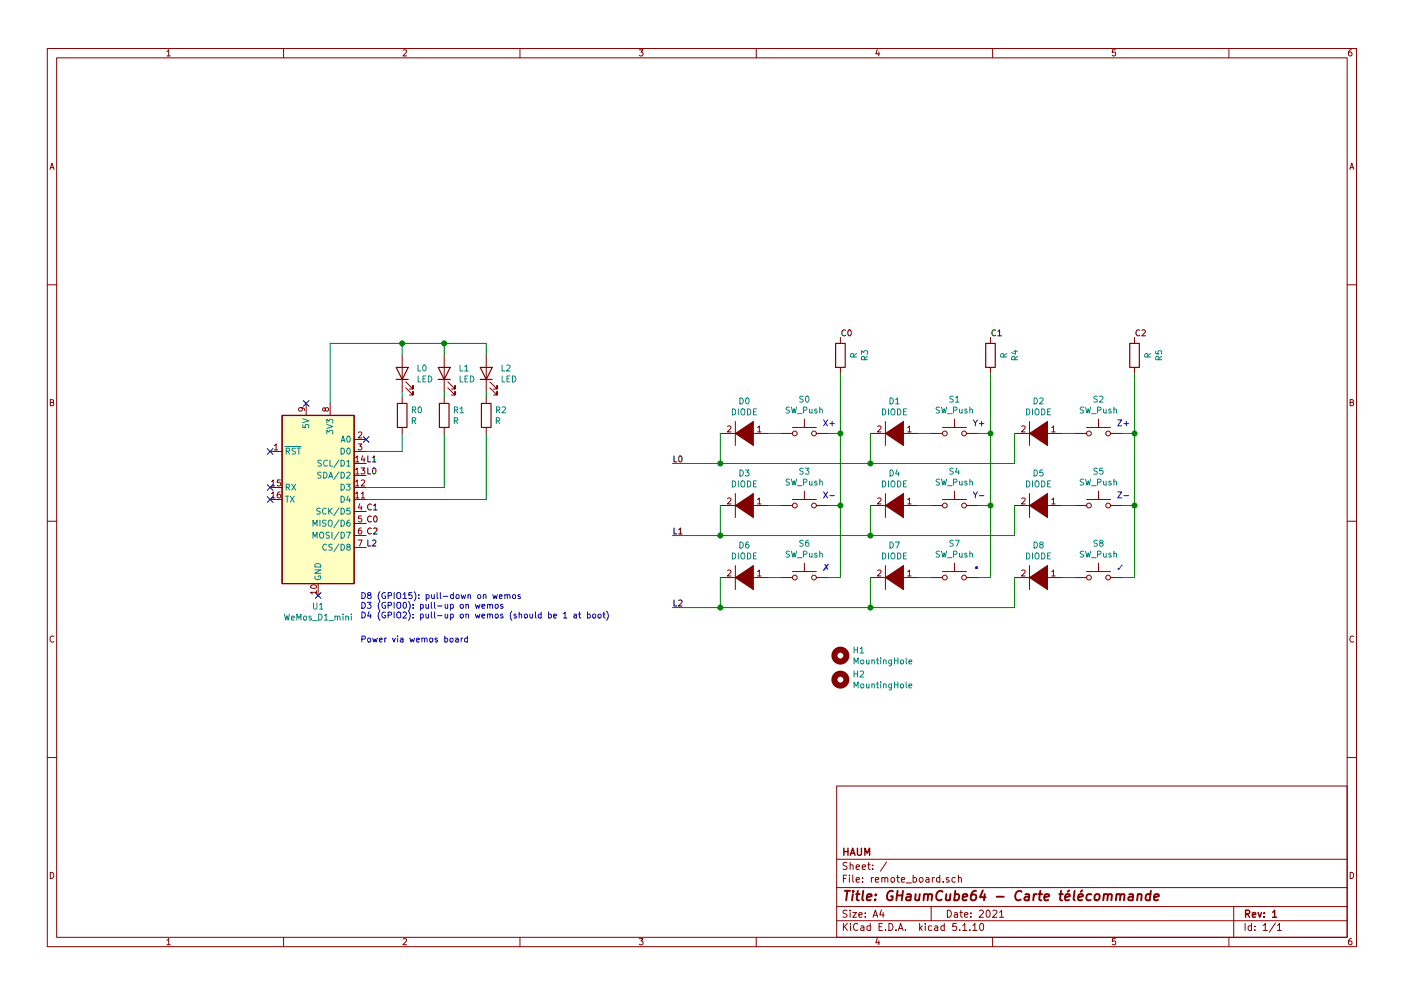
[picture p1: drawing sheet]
EESchema Schematic File Version 4
EELAYER 30 0
EELAYER END
$Descr A4 11693 8268
encoding utf-8
Sheet 1 1
Title "GHaumCube64 - Carte télécommande"
Date "2021"
Rev "1"
Comp "HAUM"
Comment1 ""
Comment2 ""
Comment3 ""
Comment4 ""
$EndDescr
$Comp
L MCU_Module:WeMos_D1_mini U1
U 1 1
P 2650 4150
F 0 "U1" H 2650 3261 50  0000 C CNN
F 1 "WeMos_D1_mini" H 2650 3170 50  0000 C CNN
F 2 "Module:WEMOS_D1_mini_light" H 2650 3000 50  0001 C CNN
F 3 "https://wiki.wemos.cc/products:d1:d1_mini#documentation" H 800 3000 50  0001 C CNN
	1    2650 4150
	1    0    0    -1  
$EndComp
Text Notes 3000 5150 0    50   ~ 0
D8 (GPIO15): pull-down on wemos\nD3 (GPIO0): pull-up on wemos\nD4 (GPIO2): pull-up on wemos (should be 1 at boot)\n
$Comp
L Device:LED L1
U 1 1
P 3700 3100
F 0 "L1" V 3739 2982 50  0000 R CNN
F 1 "LED" V 3648 2982 50  0000 R CNN
F 2 "LED_THT:LED_D3.0mm" H 3700 3100 50  0001 C CNN
F 3 "~" H 3700 3100 50  0001 C CNN
	1    3700 3100
	0    -1   -1   0   
$EndComp
$Comp
L Device:LED L2
U 1 1
P 4050 3100
F 0 "L2" V 4089 2982 50  0000 R CNN
F 1 "LED" V 3998 2982 50  0000 R CNN
F 2 "LED_THT:LED_D3.0mm" H 4050 3100 50  0001 C CNN
F 3 "~" H 4050 3100 50  0001 C CNN
	1    4050 3100
	0    -1   -1   0   
$EndComp
$Comp
L Device:R R1
U 1 1
P 3700 3450
F 0 "R1" H 3770 3496 50  0000 L CNN
F 1 "R" H 3770 3405 50  0000 L CNN
F 2 "Resistor_THT:R_Axial_DIN0207_L6.3mm_D2.5mm_P15.24mm_Horizontal" V 3630 3450 50  0001 C CNN
F 3 "~" H 3700 3450 50  0001 C CNN
	1    3700 3450
	1    0    0    -1  
$EndComp
$Comp
L Device:R R2
U 1 1
P 4050 3450
F 0 "R2" H 4120 3496 50  0000 L CNN
F 1 "R" H 4120 3405 50  0000 L CNN
F 2 "Resistor_THT:R_Axial_DIN0207_L6.3mm_D2.5mm_P15.24mm_Horizontal" V 3980 3450 50  0001 C CNN
F 3 "~" H 4050 3450 50  0001 C CNN
	1    4050 3450
	1    0    0    -1  
$EndComp
Wire Wire Line
	3700 3250 3700 3300
Wire Wire Line
	4050 3250 4050 3300
Wire Wire Line
	4050 2850 4050 2950
Wire Wire Line
	3700 2950 3700 2850
Wire Wire Line
	3700 2850 4050 2850
$Comp
L Switch:SW_Push S1
U 1 1
P 7950 3600
F 0 "S1" H 7950 3885 50  0000 C CNN
F 1 "SW_Push" H 7950 3794 50  0000 C CNN
F 2 "custom_footprints:SW_PUSH_5mm_2pins" H 7950 3800 50  0001 C CNN
F 3 "~" H 7950 3800 50  0001 C CNN
	1    7950 3600
	1    0    0    -1  
$EndComp
$Comp
L pspice:DIODE D1
U 1 1
P 7450 3600
F 0 "D1" H 7450 3335 50  0000 C CNN
F 1 "DIODE" H 7450 3426 50  0000 C CNN
F 2 "Diode_THT:D_DO-35_SOD27_P10.16mm_Horizontal" H 7450 3600 50  0001 C CNN
F 3 "~" H 7450 3600 50  0001 C CNN
	1    7450 3600
	-1   0    0    1   
$EndComp
$Comp
L Switch:SW_Push S2
U 1 1
P 9150 3600
F 0 "S2" H 9150 3885 50  0000 C CNN
F 1 "SW_Push" H 9150 3794 50  0000 C CNN
F 2 "custom_footprints:SW_PUSH_5mm_2pins" H 9150 3800 50  0001 C CNN
F 3 "~" H 9150 3800 50  0001 C CNN
	1    9150 3600
	1    0    0    -1  
$EndComp
$Comp
L pspice:DIODE D2
U 1 1
P 8650 3600
F 0 "D2" H 8650 3335 50  0000 C CNN
F 1 "DIODE" H 8650 3426 50  0000 C CNN
F 2 "Diode_THT:D_DO-35_SOD27_P10.16mm_Horizontal" H 8650 3600 50  0001 C CNN
F 3 "~" H 8650 3600 50  0001 C CNN
	1    8650 3600
	-1   0    0    1   
$EndComp
$Comp
L Switch:SW_Push S0
U 1 1
P 6700 3600
F 0 "S0" H 6700 3885 50  0000 C CNN
F 1 "SW_Push" H 6700 3794 50  0000 C CNN
F 2 "custom_footprints:SW_PUSH_5mm_2pins" H 6700 3800 50  0001 C CNN
F 3 "~" H 6700 3800 50  0001 C CNN
	1    6700 3600
	1    0    0    -1  
$EndComp
$Comp
L pspice:DIODE D0
U 1 1
P 6200 3600
F 0 "D0" H 6200 3335 50  0000 C CNN
F 1 "DIODE" H 6200 3426 50  0000 C CNN
F 2 "Diode_THT:D_DO-35_SOD27_P10.16mm_Horizontal" H 6200 3600 50  0001 C CNN
F 3 "~" H 6200 3600 50  0001 C CNN
	1    6200 3600
	-1   0    0    1   
$EndComp
Wire Wire Line
	6000 3600 6000 3850
Wire Wire Line
	6000 3850 5600 3850
Wire Wire Line
	6400 3600 6500 3600
Wire Wire Line
	7250 3600 7250 3850
Wire Wire Line
	7250 3850 6000 3850
Connection ~ 6000 3850
Wire Wire Line
	8450 3600 8450 3850
Wire Wire Line
	8450 3850 7250 3850
Connection ~ 7250 3850
Wire Wire Line
	7650 3600 7750 3600
Wire Wire Line
	8850 3600 8950 3600
$Comp
L Switch:SW_Push S4
U 1 1
P 7950 4200
F 0 "S4" H 7950 4485 50  0000 C CNN
F 1 "SW_Push" H 7950 4394 50  0000 C CNN
F 2 "custom_footprints:SW_PUSH_5mm_2pins" H 7950 4400 50  0001 C CNN
F 3 "~" H 7950 4400 50  0001 C CNN
	1    7950 4200
	1    0    0    -1  
$EndComp
$Comp
L pspice:DIODE D4
U 1 1
P 7450 4200
F 0 "D4" H 7450 3935 50  0000 C CNN
F 1 "DIODE" H 7450 4026 50  0000 C CNN
F 2 "Diode_THT:D_DO-35_SOD27_P10.16mm_Horizontal" H 7450 4200 50  0001 C CNN
F 3 "~" H 7450 4200 50  0001 C CNN
	1    7450 4200
	-1   0    0    1   
$EndComp
$Comp
L Switch:SW_Push S5
U 1 1
P 9150 4200
F 0 "S5" H 9150 4485 50  0000 C CNN
F 1 "SW_Push" H 9150 4394 50  0000 C CNN
F 2 "custom_footprints:SW_PUSH_5mm_2pins" H 9150 4400 50  0001 C CNN
F 3 "~" H 9150 4400 50  0001 C CNN
	1    9150 4200
	1    0    0    -1  
$EndComp
$Comp
L pspice:DIODE D5
U 1 1
P 8650 4200
F 0 "D5" H 8650 3935 50  0000 C CNN
F 1 "DIODE" H 8650 4026 50  0000 C CNN
F 2 "Diode_THT:D_DO-35_SOD27_P10.16mm_Horizontal" H 8650 4200 50  0001 C CNN
F 3 "~" H 8650 4200 50  0001 C CNN
	1    8650 4200
	-1   0    0    1   
$EndComp
$Comp
L Switch:SW_Push S3
U 1 1
P 6700 4200
F 0 "S3" H 6700 4485 50  0000 C CNN
F 1 "SW_Push" H 6700 4394 50  0000 C CNN
F 2 "custom_footprints:SW_PUSH_5mm_2pins" H 6700 4400 50  0001 C CNN
F 3 "~" H 6700 4400 50  0001 C CNN
	1    6700 4200
	1    0    0    -1  
$EndComp
$Comp
L pspice:DIODE D3
U 1 1
P 6200 4200
F 0 "D3" H 6200 3935 50  0000 C CNN
F 1 "DIODE" H 6200 4026 50  0000 C CNN
F 2 "Diode_THT:D_DO-35_SOD27_P10.16mm_Horizontal" H 6200 4200 50  0001 C CNN
F 3 "~" H 6200 4200 50  0001 C CNN
	1    6200 4200
	-1   0    0    1   
$EndComp
Wire Wire Line
	6000 4200 6000 4450
Wire Wire Line
	6000 4450 5600 4450
Wire Wire Line
	6400 4200 6500 4200
Wire Wire Line
	7250 4200 7250 4450
Wire Wire Line
	7250 4450 6000 4450
Connection ~ 6000 4450
Wire Wire Line
	8450 4200 8450 4450
Wire Wire Line
	8450 4450 7250 4450
Connection ~ 7250 4450
Wire Wire Line
	7650 4200 7750 4200
Wire Wire Line
	8850 4200 8950 4200
$Comp
L Switch:SW_Push S7
U 1 1
P 7950 4800
F 0 "S7" H 7950 5085 50  0000 C CNN
F 1 "SW_Push" H 7950 4994 50  0000 C CNN
F 2 "custom_footprints:SW_PUSH_5mm_2pins" H 7950 5000 50  0001 C CNN
F 3 "~" H 7950 5000 50  0001 C CNN
	1    7950 4800
	1    0    0    -1  
$EndComp
$Comp
L pspice:DIODE D7
U 1 1
P 7450 4800
F 0 "D7" H 7450 4535 50  0000 C CNN
F 1 "DIODE" H 7450 4626 50  0000 C CNN
F 2 "Diode_THT:D_DO-35_SOD27_P10.16mm_Horizontal" H 7450 4800 50  0001 C CNN
F 3 "~" H 7450 4800 50  0001 C CNN
	1    7450 4800
	-1   0    0    1   
$EndComp
$Comp
L Switch:SW_Push S8
U 1 1
P 9150 4800
F 0 "S8" H 9150 5085 50  0000 C CNN
F 1 "SW_Push" H 9150 4994 50  0000 C CNN
F 2 "custom_footprints:SW_PUSH_5mm_2pins" H 9150 5000 50  0001 C CNN
F 3 "~" H 9150 5000 50  0001 C CNN
	1    9150 4800
	1    0    0    -1  
$EndComp
$Comp
L pspice:DIODE D8
U 1 1
P 8650 4800
F 0 "D8" H 8650 4535 50  0000 C CNN
F 1 "DIODE" H 8650 4626 50  0000 C CNN
F 2 "Diode_THT:D_DO-35_SOD27_P10.16mm_Horizontal" H 8650 4800 50  0001 C CNN
F 3 "~" H 8650 4800 50  0001 C CNN
	1    8650 4800
	-1   0    0    1   
$EndComp
$Comp
L Switch:SW_Push S6
U 1 1
P 6700 4800
F 0 "S6" H 6700 5085 50  0000 C CNN
F 1 "SW_Push" H 6700 4994 50  0000 C CNN
F 2 "custom_footprints:SW_PUSH_5mm_2pins" H 6700 5000 50  0001 C CNN
F 3 "~" H 6700 5000 50  0001 C CNN
	1    6700 4800
	1    0    0    -1  
$EndComp
$Comp
L pspice:DIODE D6
U 1 1
P 6200 4800
F 0 "D6" H 6200 4535 50  0000 C CNN
F 1 "DIODE" H 6200 4626 50  0000 C CNN
F 2 "Diode_THT:D_DO-35_SOD27_P10.16mm_Horizontal" H 6200 4800 50  0001 C CNN
F 3 "~" H 6200 4800 50  0001 C CNN
	1    6200 4800
	-1   0    0    1   
$EndComp
Wire Wire Line
	6000 4800 6000 5050
Wire Wire Line
	6000 5050 5600 5050
Wire Wire Line
	6400 4800 6500 4800
Wire Wire Line
	7250 4800 7250 5050
Wire Wire Line
	7250 5050 6000 5050
Connection ~ 6000 5050
Wire Wire Line
	8450 4800 8450 5050
Wire Wire Line
	8450 5050 7250 5050
Connection ~ 7250 5050
Wire Wire Line
	7650 4800 7750 4800
Wire Wire Line
	8850 4800 8950 4800
Text Label 5600 3850 0    50   ~ 0
L0
Text Label 5600 4450 0    50   ~ 0
L1
Text Label 5600 5050 0    50   ~ 0
L2
Wire Wire Line
	6900 4800 7000 4800
Wire Wire Line
	7000 4800 7000 4200
Wire Wire Line
	6900 3600 7000 3600
Connection ~ 7000 3600
Wire Wire Line
	7000 3600 7000 3100
Wire Wire Line
	6900 4200 7000 4200
Connection ~ 7000 4200
Wire Wire Line
	7000 4200 7000 3600
Wire Wire Line
	8150 4800 8250 4800
Wire Wire Line
	8250 4800 8250 4200
Wire Wire Line
	9350 4800 9450 4800
Wire Wire Line
	9450 4800 9450 4200
Wire Wire Line
	9350 3600 9450 3600
Connection ~ 9450 3600
Wire Wire Line
	9450 3600 9450 3100
Wire Wire Line
	9350 4200 9450 4200
Connection ~ 9450 4200
Wire Wire Line
	9450 4200 9450 3600
Wire Wire Line
	8150 4200 8250 4200
Connection ~ 8250 4200
Wire Wire Line
	8250 4200 8250 3600
Wire Wire Line
	8150 3600 8250 3600
Connection ~ 8250 3600
Wire Wire Line
	8250 3600 8250 3100
Text Notes 6850 3550 0    50   ~ 0
X+
Text Notes 6850 4150 0    50   ~ 0
X-
Text Notes 8100 4150 0    50   ~ 0
Y-
Text Notes 8100 3550 0    50   ~ 0
Y+
Text Notes 9300 4150 0    50   ~ 0
Z-
Text Notes 9300 3550 0    50   ~ 0
Z+
Text Label 7000 2800 0    50   ~ 0
C0
Text Label 8250 2800 0    50   ~ 0
C1
Text Label 9450 2800 0    50   ~ 0
C2
Text Notes 6850 4750 0    50   ~ 0
✗
Text Notes 9300 4750 0    50   ~ 0
✓
Text Notes 8100 4750 0    50   ~ 0
•
Text Label 3050 4350 0    50   ~ 0
C0
Text Label 3050 3950 0    50   ~ 0
L0
Text Label 3050 3850 0    50   ~ 0
L1
Text Label 3050 4550 0    50   ~ 0
L2
$Comp
L Device:LED L0
U 1 1
P 3350 3100
F 0 "L0" V 3389 2982 50  0000 R CNN
F 1 "LED" V 3298 2982 50  0000 R CNN
F 2 "LED_THT:LED_D3.0mm" H 3350 3100 50  0001 C CNN
F 3 "~" H 3350 3100 50  0001 C CNN
	1    3350 3100
	0    -1   -1   0   
$EndComp
$Comp
L Device:R R0
U 1 1
P 3350 3450
F 0 "R0" H 3420 3496 50  0000 L CNN
F 1 "R" H 3420 3405 50  0000 L CNN
F 2 "Resistor_THT:R_Axial_DIN0207_L6.3mm_D2.5mm_P15.24mm_Horizontal" V 3280 3450 50  0001 C CNN
F 3 "~" H 3350 3450 50  0001 C CNN
	1    3350 3450
	1    0    0    -1  
$EndComp
Wire Wire Line
	3350 3250 3350 3300
Wire Wire Line
	3350 3750 3350 3600
Wire Wire Line
	3050 3750 3350 3750
Wire Wire Line
	2750 2850 3350 2850
Wire Wire Line
	2750 2850 2750 3350
Connection ~ 3700 2850
Wire Wire Line
	3350 2950 3350 2850
Connection ~ 3350 2850
Wire Wire Line
	3350 2850 3700 2850
NoConn ~ 3050 3650
NoConn ~ 2250 3750
NoConn ~ 2250 4050
NoConn ~ 2250 4150
NoConn ~ 2550 3350
NoConn ~ 2650 4950
Wire Wire Line
	3700 3600 3700 4050
$Comp
L Device:R R3
U 1 1
P 7000 2950
F 0 "R3" V 6793 2950 50  0000 C CNN
F 1 "R" V 6884 2950 50  0000 C CNN
F 2 "Resistor_THT:R_Axial_DIN0207_L6.3mm_D2.5mm_P15.24mm_Horizontal" V 6930 2950 50  0001 C CNN
F 3 "~" H 7000 2950 50  0001 C CNN
	1    7000 2950
	-1   0    0    1   
$EndComp
$Comp
L Device:R R4
U 1 1
P 8250 2950
F 0 "R4" V 8043 2950 50  0000 C CNN
F 1 "R" V 8134 2950 50  0000 C CNN
F 2 "Resistor_THT:R_Axial_DIN0207_L6.3mm_D2.5mm_P15.24mm_Horizontal" V 8180 2950 50  0001 C CNN
F 3 "~" H 8250 2950 50  0001 C CNN
	1    8250 2950
	-1   0    0    1   
$EndComp
$Comp
L Device:R R5
U 1 1
P 9450 2950
F 0 "R5" V 9243 2950 50  0000 C CNN
F 1 "R" V 9334 2950 50  0000 C CNN
F 2 "Resistor_THT:R_Axial_DIN0207_L6.3mm_D2.5mm_P15.24mm_Horizontal" V 9380 2950 50  0001 C CNN
F 3 "~" H 9450 2950 50  0001 C CNN
	1    9450 2950
	-1   0    0    1   
$EndComp
Text Label 3050 4450 0    50   ~ 0
C2
Text Label 3050 4250 0    50   ~ 0
C1
$Comp
L Mechanical:MountingHole H1
U 1 1
P 7000 5450
F 0 "H1" H 7100 5496 50  0000 L CNN
F 1 "MountingHole" H 7100 5405 50  0000 L CNN
F 2 "MountingHole:MountingHole_5.3mm_M5" H 7000 5450 50  0001 C CNN
F 3 "~" H 7000 5450 50  0001 C CNN
	1    7000 5450
	1    0    0    -1  
$EndComp
$Comp
L Mechanical:MountingHole H2
U 1 1
P 7000 5650
F 0 "H2" H 7100 5696 50  0000 L CNN
F 1 "MountingHole" H 7100 5605 50  0000 L CNN
F 2 "MountingHole:MountingHole_5.3mm_M5" H 7000 5650 50  0001 C CNN
F 3 "~" H 7000 5650 50  0001 C CNN
	1    7000 5650
	1    0    0    -1  
$EndComp
Text Notes 3000 5350 0    50   ~ 0
Power via wemos board
Wire Wire Line
	3050 4050 3700 4050
Wire Wire Line
	4050 3600 4050 4150
Wire Wire Line
	3050 4150 4050 4150
$EndSCHEMATC
